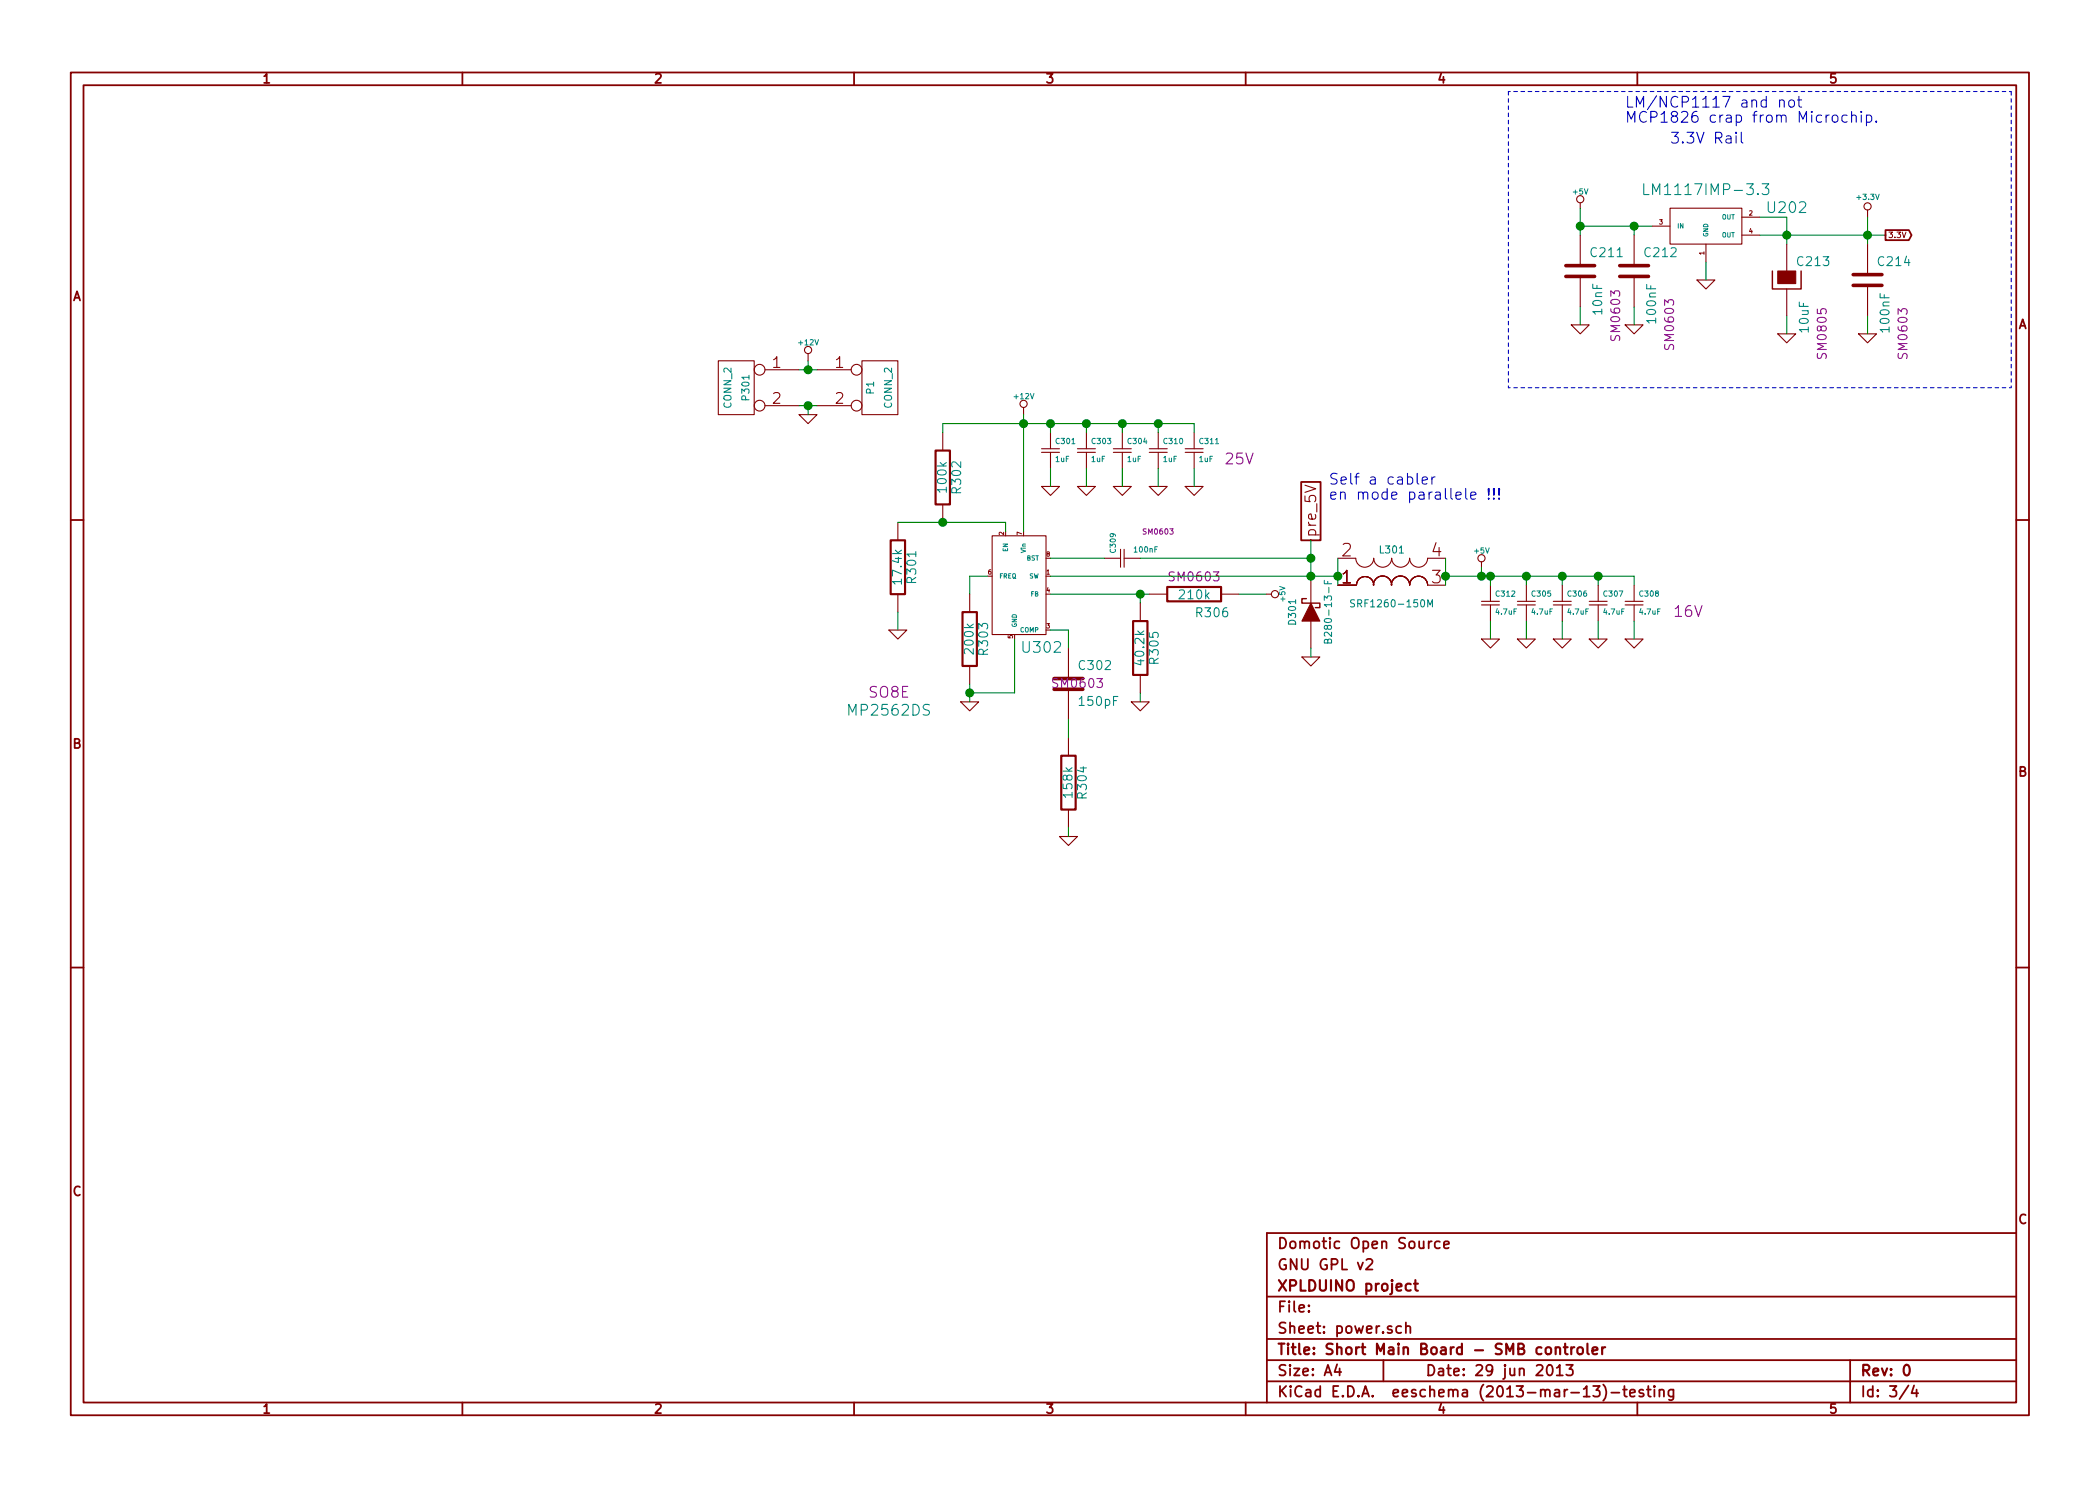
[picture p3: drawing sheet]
EESchema Schematic File Version 2  date sam. 29 juin 2013 18:28:46 CEST
LIBS:power
LIBS:device
LIBS:transistors
LIBS:conn
LIBS:linear
LIBS:regul
LIBS:74xx
LIBS:cmos4000
LIBS:adc-dac
LIBS:memory
LIBS:xilinx
LIBS:special
LIBS:microcontrollers
LIBS:dsp
LIBS:microchip
LIBS:analog_switches
LIBS:motorola
LIBS:texas
LIBS:intel
LIBS:audio
LIBS:interface
LIBS:digital-audio
LIBS:philips
LIBS:display
LIBS:cypress
LIBS:siliconi
LIBS:opto
LIBS:atmel
LIBS:contrib
LIBS:valves
LIBS:hr911105_rj45
LIBS:Small_connectors
LIBS:74hc08
LIBS:lm1117imp-3
LIBS:mp2562ds
LIBS:usd_conn
LIBS:74lvc1g126gw
LIBS:dual_self
LIBS:ALPS_SWITCHS
LIBS:max485
LIBS:1wire
LIBS:SMB-cache
EELAYER 27 0
EELAYER END
$Descr A4 11693 8268
encoding utf-8
Sheet 3 4
Title "Short Main Board - SMB controler"
Date "29 jun 2013"
Rev "0"
Comp "XPLDUINO project"
Comment1 "GNU GPL v2"
Comment2 "Domotic Open Source "
Comment3 ""
Comment4 ""
$EndDescr
Text Notes 9050 600  0    60   ~ 0
LM/NCP1117 and not \nMCP1826 crap from Microchip.
$Comp
L CONN_2 P1
U 1 1
P 4900 2150
F 0 "P1" V 4850 2150 40  0000 C CNN
F 1 "CONN_2" V 4950 2150 40  0000 C CNN
	1    4900 2150
	1    0    0    -1  
$EndComp
$Comp
L DUAL_IND L301
U 1 1
P 7750 3250
F 0 "L301" V 7950 3250 40  0000 C CNN
F 1 "SRF1260-150M" V 7650 3250 40  0000 C CNN
	1    7750 3250
	0    -1   -1   0   
$EndComp
Text Notes 7400 2700 0    60   ~ 0
Self a cabler \nen mode parallele !!!
$Comp
L +12V #PWR061
U 1 1
P 4500 2000
F 0 "#PWR061" H 4500 1950 20  0001 C CNN
F 1 "+12V" H 4500 2100 30  0000 C CNN
	1    4500 2000
	1    0    0    -1  
$EndComp
$Comp
L GND #PWR062
U 1 1
P 4500 2300
F 0 "#PWR062" H 4500 2300 30  0001 C CNN
F 1 "GND" H 4500 2230 30  0001 C CNN
	1    4500 2300
	1    0    0    -1  
$EndComp
$Comp
L CONN_2 P301
U 1 1
P 4100 2150
F 0 "P301" V 4050 2150 40  0000 C CNN
F 1 "CONN_2" V 4150 2150 40  0000 C CNN
	1    4100 2150
	-1   0    0    -1  
$EndComp
$Comp
L CSMALL C309
U 1 1
P 6250 3100
F 0 "C309" H 6275 3150 30  0000 L CNN
F 1 "100nF" V 6300 2900 30  0000 L CNN
F 2 "SM0603" V 6400 2900 30  0000 C CNN
	1    6250 3100
	0    -1   -1   0   
$EndComp
$Comp
L GND #PWR063
U 1 1
P 8300 3550
F 0 "#PWR063" H 8300 3550 30  0001 C CNN
F 1 "GND" H 8300 3480 30  0001 C CNN
	1    8300 3550
	1    0    0    -1  
$EndComp
$Comp
L CSMALL C312
U 1 1
P 8300 3350
F 0 "C312" H 8325 3400 30  0000 L CNN
F 1 "4.7uF" H 8325 3300 30  0000 L CNN
F 2 "SM0805" H 8325 3400 30  0001 C CNN
	1    8300 3350
	1    0    0    -1  
$EndComp
$Comp
L GND #PWR064
U 1 1
P 6650 2700
F 0 "#PWR064" H 6650 2700 30  0001 C CNN
F 1 "GND" H 6650 2630 30  0001 C CNN
	1    6650 2700
	1    0    0    -1  
$EndComp
$Comp
L GND #PWR065
U 1 1
P 6450 2700
F 0 "#PWR065" H 6450 2700 30  0001 C CNN
F 1 "GND" H 6450 2630 30  0001 C CNN
	1    6450 2700
	1    0    0    -1  
$EndComp
$Comp
L GND #PWR066
U 1 1
P 6250 2700
F 0 "#PWR066" H 6250 2700 30  0001 C CNN
F 1 "GND" H 6250 2630 30  0001 C CNN
	1    6250 2700
	1    0    0    -1  
$EndComp
$Comp
L GND #PWR067
U 1 1
P 6050 2700
F 0 "#PWR067" H 6050 2700 30  0001 C CNN
F 1 "GND" H 6050 2630 30  0001 C CNN
	1    6050 2700
	1    0    0    -1  
$EndComp
$Comp
L GND #PWR068
U 1 1
P 5850 2700
F 0 "#PWR068" H 5850 2700 30  0001 C CNN
F 1 "GND" H 5850 2630 30  0001 C CNN
	1    5850 2700
	1    0    0    -1  
$EndComp
$Comp
L CSMALL C311
U 1 1
P 6650 2500
F 0 "C311" H 6675 2550 30  0000 L CNN
F 1 "1uF" H 6675 2450 30  0000 L CNN
F 2 "SM0805" H 6675 2550 30  0001 C CNN
F 4 "25V" H 6900 2450 60  0000 C CNN "Volt"
	1    6650 2500
	1    0    0    -1  
$EndComp
$Comp
L CSMALL C310
U 1 1
P 6450 2500
F 0 "C310" H 6475 2550 30  0000 L CNN
F 1 "1uF" H 6475 2450 30  0000 L CNN
F 2 "SM0805" H 6475 2550 30  0001 C CNN
	1    6450 2500
	1    0    0    -1  
$EndComp
$Comp
L CSMALL C304
U 1 1
P 6250 2500
F 0 "C304" H 6275 2550 30  0000 L CNN
F 1 "1uF" H 6275 2450 30  0000 L CNN
F 2 "SM0805" H 6275 2550 30  0001 C CNN
	1    6250 2500
	1    0    0    -1  
$EndComp
$Comp
L CSMALL C303
U 1 1
P 6050 2500
F 0 "C303" H 6075 2550 30  0000 L CNN
F 1 "1uF" H 6075 2450 30  0000 L CNN
F 2 "SM0805" H 6075 2550 30  0001 C CNN
	1    6050 2500
	1    0    0    -1  
$EndComp
$Comp
L CSMALL C301
U 1 1
P 5850 2500
F 0 "C301" H 5875 2550 30  0000 L CNN
F 1 "1uF" H 5875 2450 30  0000 L CNN
F 2 "SM0805" H 5875 2550 30  0001 C CNN
	1    5850 2500
	1    0    0    -1  
$EndComp
$Comp
L GND #PWR069
U 1 1
P 9100 3550
F 0 "#PWR069" H 9100 3550 30  0001 C CNN
F 1 "GND" H 9100 3480 30  0001 C CNN
	1    9100 3550
	1    0    0    -1  
$EndComp
$Comp
L GND #PWR070
U 1 1
P 8900 3550
F 0 "#PWR070" H 8900 3550 30  0001 C CNN
F 1 "GND" H 8900 3480 30  0001 C CNN
	1    8900 3550
	1    0    0    -1  
$EndComp
$Comp
L GND #PWR071
U 1 1
P 8700 3550
F 0 "#PWR071" H 8700 3550 30  0001 C CNN
F 1 "GND" H 8700 3480 30  0001 C CNN
	1    8700 3550
	1    0    0    -1  
$EndComp
$Comp
L GND #PWR072
U 1 1
P 8500 3550
F 0 "#PWR072" H 8500 3550 30  0001 C CNN
F 1 "GND" H 8500 3480 30  0001 C CNN
	1    8500 3550
	1    0    0    -1  
$EndComp
$Comp
L CSMALL C308
U 1 1
P 9100 3350
F 0 "C308" H 9125 3400 30  0000 L CNN
F 1 "4.7uF" H 9125 3300 30  0000 L CNN
F 2 "SM0805" H 9125 3400 30  0001 C CNN
F 4 "16V" H 9400 3300 60  0000 C CNN "Volt"
	1    9100 3350
	1    0    0    -1  
$EndComp
$Comp
L CSMALL C307
U 1 1
P 8900 3350
F 0 "C307" H 8925 3400 30  0000 L CNN
F 1 "4.7uF" H 8925 3300 30  0000 L CNN
F 2 "SM0805" H 8925 3400 30  0001 C CNN
	1    8900 3350
	1    0    0    -1  
$EndComp
$Comp
L CSMALL C306
U 1 1
P 8700 3350
F 0 "C306" H 8725 3400 30  0000 L CNN
F 1 "4.7uF" H 8725 3300 30  0000 L CNN
F 2 "SM0805" H 8725 3400 30  0001 C CNN
	1    8700 3350
	1    0    0    -1  
$EndComp
$Comp
L CSMALL C305
U 1 1
P 8500 3350
F 0 "C305" H 8525 3400 30  0000 L CNN
F 1 "4.7uF" H 8525 3300 30  0000 L CNN
F 2 "SM0805" H 8525 3400 30  0001 C CNN
	1    8500 3350
	1    0    0    -1  
$EndComp
$Comp
L +5V #PWR073
U 1 1
P 7050 3300
F 0 "#PWR073" H 7050 3390 20  0001 C CNN
F 1 "+5V" H 7050 3390 30  0000 C CNN
	1    7050 3300
	0    1    1    0   
$EndComp
$Comp
L +5V #PWR074
U 1 1
P 8250 3150
F 0 "#PWR074" H 8250 3240 20  0001 C CNN
F 1 "+5V" H 8250 3240 30  0000 C CNN
	1    8250 3150
	1    0    0    -1  
$EndComp
$Comp
L +12V #PWR075
U 1 1
P 5700 2300
F 0 "#PWR075" H 5700 2250 20  0001 C CNN
F 1 "+12V" H 5700 2400 30  0000 C CNN
	1    5700 2300
	1    0    0    -1  
$EndComp
$Comp
L GND #PWR076
U 1 1
P 5000 3500
F 0 "#PWR076" H 5000 3500 30  0001 C CNN
F 1 "GND" H 5000 3430 30  0001 C CNN
	1    5000 3500
	1    0    0    -1  
$EndComp
$Comp
L R R301
U 1 1
P 5000 3150
F 0 "R301" V 5080 3150 50  0000 C CNN
F 1 "17.4k" V 5000 3150 50  0000 C CNN
F 2 "SM0603" V 5100 3150 50  0001 C CNN
	1    5000 3150
	1    0    0    -1  
$EndComp
$Comp
L R R302
U 1 1
P 5250 2650
F 0 "R302" V 5330 2650 50  0000 C CNN
F 1 "100k" V 5250 2650 50  0000 C CNN
F 2 "SM0603" V 5350 2650 50  0001 C CNN
	1    5250 2650
	1    0    0    -1  
$EndComp
$Comp
L GND #PWR077
U 1 1
P 5950 4650
F 0 "#PWR077" H 5950 4650 30  0001 C CNN
F 1 "GND" H 5950 4580 30  0001 C CNN
	1    5950 4650
	1    0    0    -1  
$EndComp
$Comp
L R R304
U 1 1
P 5950 4350
F 0 "R304" V 6030 4350 50  0000 C CNN
F 1 "158k" V 5950 4350 50  0000 C CNN
F 2 "SM0603" V 6050 4350 50  0001 C CNN
	1    5950 4350
	1    0    0    -1  
$EndComp
$Comp
L C C302
U 1 1
P 5950 3800
F 0 "C302" H 6000 3900 50  0000 L CNN
F 1 "150pF" H 6000 3700 50  0000 L CNN
F 2 "SM0603" H 6000 3800 50  0000 C CNN
	1    5950 3800
	1    0    0    -1  
$EndComp
$Comp
L GND #PWR078
U 1 1
P 6350 3900
F 0 "#PWR078" H 6350 3900 30  0001 C CNN
F 1 "GND" H 6350 3830 30  0001 C CNN
	1    6350 3900
	1    0    0    -1  
$EndComp
$Comp
L R R305
U 1 1
P 6350 3600
F 0 "R305" V 6430 3600 50  0000 C CNN
F 1 "40.2k" V 6350 3600 50  0000 C CNN
F 2 "SM0603" V 6450 3600 50  0001 C CNN
	1    6350 3600
	1    0    0    -1  
$EndComp
$Comp
L R R306
U 1 1
P 6650 3300
F 0 "R306" V 6550 3200 50  0000 C CNN
F 1 "210k" V 6650 3300 50  0000 C CNN
F 2 "SM0603" V 6750 3300 50  0000 C CNN
	1    6650 3300
	0    -1   -1   0   
$EndComp
$Comp
L GND #PWR079
U 1 1
P 7300 3650
F 0 "#PWR079" H 7300 3650 30  0001 C CNN
F 1 "GND" H 7300 3580 30  0001 C CNN
	1    7300 3650
	1    0    0    -1  
$EndComp
$Comp
L DIODESCH D301
U 1 1
P 7300 3400
F 0 "D301" H 7300 3500 40  0000 C CNN
F 1 "B280-13-F" H 7300 3300 40  0000 C CNN
	1    7300 3400
	0    -1   -1   0   
$EndComp
$Comp
L GND #PWR080
U 1 1
P 5400 3900
F 0 "#PWR080" H 5400 3900 30  0001 C CNN
F 1 "GND" H 5400 3830 30  0001 C CNN
	1    5400 3900
	1    0    0    -1  
$EndComp
$Comp
L R R303
U 1 1
P 5400 3550
F 0 "R303" V 5480 3550 50  0000 C CNN
F 1 "200k" V 5400 3550 50  0000 C CNN
F 2 "SM0603" V 5500 3550 50  0001 C CNN
	1    5400 3550
	1    0    0    -1  
$EndComp
$Comp
L MP2562DS U302
U 1 1
P 5700 3100
F 0 "U302" H 5800 2600 60  0000 C CNN
F 1 "MP2562DS" H 4950 2250 60  0000 C CNN
F 2 "SO8E" H 4950 2350 60  0000 C CNN
	1    5700 3100
	1    0    0    -1  
$EndComp
Text Notes 9300 800  0    60   ~ 0
3.3V Rail
$Comp
L +5V #PWR081
U 1 1
P 8800 1150
F 0 "#PWR081" H 8800 1240 20  0001 C CNN
F 1 "+5V" H 8800 1240 30  0000 C CNN
	1    8800 1150
	1    0    0    -1  
$EndComp
$Comp
L GND #PWR082
U 1 1
P 8800 1800
F 0 "#PWR082" H 8800 1800 30  0001 C CNN
F 1 "GND" H 8800 1730 30  0001 C CNN
	1    8800 1800
	1    0    0    -1  
$EndComp
$Comp
L GND #PWR083
U 1 1
P 9100 1800
F 0 "#PWR083" H 9100 1800 30  0001 C CNN
F 1 "GND" H 9100 1730 30  0001 C CNN
	1    9100 1800
	1    0    0    -1  
$EndComp
$Comp
L C C211
U 1 1
P 8800 1500
F 0 "C211" H 8850 1600 50  0000 L CNN
F 1 "10nF" V 8900 1250 50  0000 L CNN
F 2 "SM0603" V 9000 1250 50  0000 C CNN
	1    8800 1500
	1    0    0    -1  
$EndComp
$Comp
L C C212
U 1 1
P 9100 1500
F 0 "C212" H 9150 1600 50  0000 L CNN
F 1 "100nF" V 9200 1200 50  0000 L CNN
F 2 "SM0603" V 9300 1200 50  0000 C CNN
	1    9100 1500
	1    0    0    -1  
$EndComp
$Comp
L +3.3V #PWR084
U 1 1
P 10400 1200
F 0 "#PWR084" H 10400 1160 30  0001 C CNN
F 1 "+3.3V" H 10400 1310 30  0000 C CNN
	1    10400 1200
	1    0    0    -1  
$EndComp
$Comp
L GND #PWR085
U 1 1
P 10400 1850
F 0 "#PWR085" H 10400 1850 30  0001 C CNN
F 1 "GND" H 10400 1780 30  0001 C CNN
	1    10400 1850
	1    0    0    -1  
$EndComp
$Comp
L GND #PWR086
U 1 1
P 9950 1850
F 0 "#PWR086" H 9950 1850 30  0001 C CNN
F 1 "GND" H 9950 1780 30  0001 C CNN
	1    9950 1850
	1    0    0    -1  
$EndComp
$Comp
L C C214
U 1 1
P 10400 1550
F 0 "C214" H 10450 1650 50  0000 L CNN
F 1 "100nF" V 10500 1250 50  0000 L CNN
F 2 "SM0603" V 10600 1250 50  0000 C CNN
	1    10400 1550
	1    0    0    -1  
$EndComp
$Comp
L CAPAPOL C213
U 1 1
P 9950 1550
F 0 "C213" H 10000 1650 50  0000 L CNN
F 1 "10uF" V 10050 1250 50  0000 L CNN
F 2 "SM0805" V 10150 1250 50  0000 C CNN
	1    9950 1550
	1    0    0    -1  
$EndComp
$Comp
L GND #PWR087
U 1 1
P 9500 1550
F 0 "#PWR087" H 9500 1550 30  0001 C CNN
F 1 "GND" H 9500 1480 30  0001 C CNN
	1    9500 1550
	1    0    0    -1  
$EndComp
$Comp
L LM1117IMP-3.3 U202
U 1 1
P 9500 1250
F 0 "U202" H 9950 1350 60  0000 C CNN
F 1 "LM1117IMP-3.3" H 9500 1450 60  0000 C CNN
	1    9500 1250
	1    0    0    -1  
$EndComp
Text GLabel 7300 3000 1    60   UnSpc ~ 0
pre_5V
Connection ~ 4500 2250
Wire Wire Line
	4550 2250 4450 2250
Wire Wire Line
	8050 3200 9100 3200
Wire Wire Line
	8050 3100 8050 3250
Wire Wire Line
	7450 3200 5850 3200
Wire Wire Line
	4500 2050 4500 2000
Wire Wire Line
	6150 3100 5850 3100
Connection ~ 8300 3200
Wire Wire Line
	8300 3200 8300 3250
Wire Wire Line
	5850 2600 5850 2700
Wire Wire Line
	6250 2600 6250 2700
Wire Wire Line
	6650 2600 6650 2700
Connection ~ 6250 2350
Wire Wire Line
	6450 2350 6450 2400
Connection ~ 5850 2350
Wire Wire Line
	6050 2350 6050 2400
Wire Wire Line
	5700 2300 5700 2950
Wire Wire Line
	8900 3450 8900 3550
Wire Wire Line
	8500 3450 8500 3550
Connection ~ 8700 3200
Wire Wire Line
	8900 3200 8900 3250
Connection ~ 8250 3200
Wire Wire Line
	8500 3200 8500 3250
Wire Wire Line
	8250 3200 8250 3150
Wire Wire Line
	5000 3400 5000 3500
Wire Wire Line
	5950 4600 5950 4650
Wire Wire Line
	5950 3600 5950 3500
Wire Wire Line
	5950 3500 5850 3500
Connection ~ 6350 3300
Wire Wire Line
	6350 3350 6350 3300
Connection ~ 7300 3200
Connection ~ 5400 3850
Wire Wire Line
	5400 3850 5650 3850
Wire Wire Line
	5650 3850 5650 3550
Wire Wire Line
	5500 3200 5400 3200
Wire Wire Line
	5400 3200 5400 3300
Connection ~ 8800 1250
Wire Wire Line
	8800 1150 8800 1300
Wire Wire Line
	9100 1700 9100 1800
Wire Wire Line
	9100 1250 9100 1300
Wire Wire Line
	9950 1750 9950 1850
Wire Wire Line
	9950 1350 9950 1200
Wire Wire Line
	9950 1200 9800 1200
Wire Wire Line
	9500 1450 9500 1550
Connection ~ 9950 1300
Wire Wire Line
	10400 1750 10400 1850
Wire Wire Line
	10400 1200 10400 1350
Connection ~ 10400 1300
Wire Wire Line
	8800 1250 9200 1250
Connection ~ 9100 1250
Wire Wire Line
	8800 1700 8800 1800
Wire Notes Line
	8400 2150 8400 500 
Wire Notes Line
	8400 2150 11200 2150
Wire Notes Line
	11200 2150 11200 500 
Wire Notes Line
	11200 500  8400 500 
Wire Wire Line
	5400 3800 5400 3900
Wire Wire Line
	7300 3600 7300 3650
Wire Wire Line
	6350 3850 6350 3900
Wire Wire Line
	5850 3300 6400 3300
Wire Wire Line
	5950 4000 5950 4100
Wire Wire Line
	5600 2950 5600 2900
Wire Wire Line
	5600 2900 5000 2900
Connection ~ 5250 2900
Wire Wire Line
	7050 3300 6900 3300
Wire Wire Line
	8700 3200 8700 3250
Connection ~ 8500 3200
Wire Wire Line
	9100 3200 9100 3250
Connection ~ 8900 3200
Wire Wire Line
	8700 3450 8700 3550
Wire Wire Line
	9100 3450 9100 3550
Wire Wire Line
	5850 2350 5850 2400
Connection ~ 5700 2350
Wire Wire Line
	6250 2350 6250 2400
Connection ~ 6050 2350
Wire Wire Line
	6650 2400 6650 2350
Connection ~ 6450 2350
Wire Wire Line
	6450 2600 6450 2700
Wire Wire Line
	6050 2600 6050 2700
Wire Wire Line
	6650 2350 5250 2350
Wire Wire Line
	5250 2350 5250 2400
Wire Wire Line
	8300 3450 8300 3550
Wire Wire Line
	6350 3100 7300 3100
Wire Wire Line
	7300 3000 7300 3200
Wire Wire Line
	4500 2250 4500 2300
Wire Wire Line
	7450 3100 7450 3250
Connection ~ 7450 3200
Connection ~ 8050 3200
Wire Wire Line
	4550 2050 4450 2050
Connection ~ 4500 2050
Connection ~ 7300 3100
Wire Wire Line
	9800 1300 10500 1300
Text GLabel 10500 1300 2    31   Output ~ 0
3.3V
$EndSCHEMATC
